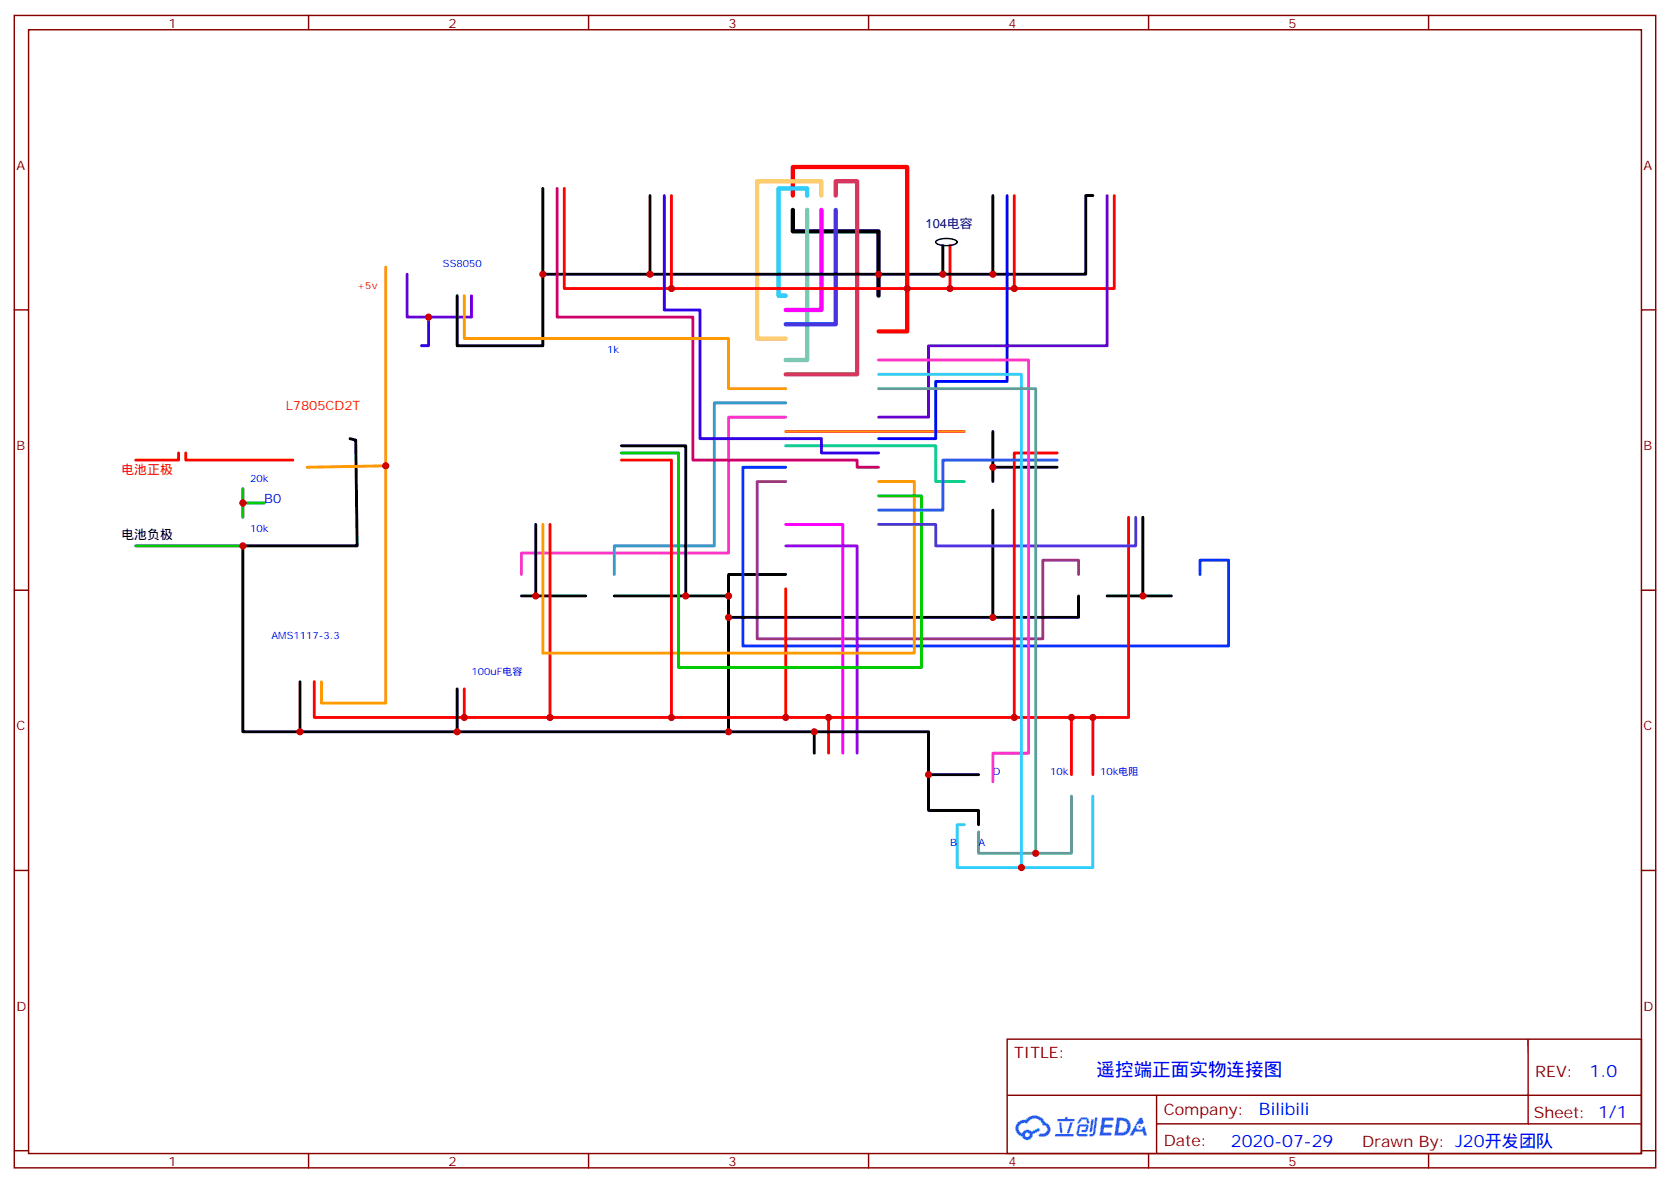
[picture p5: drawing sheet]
<svg xmlns="http://www.w3.org/2000/svg" width="412mm" height="292mm" viewBox="0 0 412 292" stroke-linecap="round" stroke-linejoin="round" font-family="sans-serif">
<g fill="none" stroke="#870000" stroke-width=".35">
<path d="M3.5 3.8h405.4v284.3h-405.4zM7.1 7.3h398.2v277.3h-398.2zM76.2 3.8v3.5M145.3 3.8v3.5M214.5 3.8v3.5M283.6 3.8v3.5M352.8 3.8v3.5M3.5 76.5h3.6M405.3 76.5h3.6M3.5 145.6h3.6M405.3 145.6h3.6M3.5 214.8h3.6"/>
<path d="M405.3 214.8h3.6M248.7 256.4h156.6v28.2h-156.6zM377.3 256.4v20.9M248.7 270.2h156.5M285.6 277.3h119.6M285.6 270.2v14.2M3.5 283.9h3.6M76.2 284.6v3.5M145.3 284.6v3.5M214.5 284.6v3.5M283.6 284.6v3.5M352.8 284.6v3.5"/>
<path d="M405.3 283.9h3.6"/>
</g>
<g fill="#5487ff">
<path d="M272.1 275.7h2.3a.47 .47 0 0 1 .5 .1 .47 .47 0 0 1 .1 .5l-.3 .2h-1.8l-.1 1h1.8a.39 .39 0 0 1 .2 .5 .39 .39 0 0 1-.4 .3h-1.7l-.2 1.1h1.4a.46 .46 0 0 1 .5 .1 .46 .46 0 0 1 .1 .5l-.4 .2h-2.6z"/>
<path d="M281.4 275.8h.7l.4 1.3-.7 .3a.74 .74 0 0 0-1.1 .3 .74 .74 0 0 0 .5 1.1 .74 .74 0 0 0 .9-.7l.5-.3 .7 2.4h-.9l-.2-1h-1.9l-.5 1h-.9z"/>
<path d="M269.5 276.2h.6l-.4 2.9a.31 .31 0 0 1-.3 .3 .31 .31 0 0 1-.3-.3z"/>
<path d="M270.4 275.7h.6l-.5 4a.89 .89 0 0 1-.7 .7 .89 .89 0 0 1-.9-.3l.2-.3h.6l.2-.2z"/>
<path d="M266.8 275.9l.6-.2 1.2 .1 .5 1.3-.6 .1-.4-.9-1 .1a.95 .95 0 0 1-1 .8l-.1-.2z"/>
<path d="M266.4 277.6l.5-.2h1.3a.89 .89 0 0 1 .4 1.5l-.3 .4-1 .1a.29 .29 0 0 1-.3-.4 .29 .29 0 0 1 .3-.2h.7l.2-.8h-1.4l-.4 1.8h1.9a.29 .29 0 0 1 .3 .3 .29 .29 0 0 1-.3 .3h-2l-.4-.3-.1-.5 .3-1.6z"/>
<path d="M260.5 279.8h4.4a.3 .3 0 0 1 .3 .3 .3 .3 0 0 1-.3 .3h-4.3z"/>
<path d="M264.3 276.9h.6l-.5 1.6a1.02 1.02 0 0 1-.7 1.2l-.2-.3z"/>
<path d="M261.5 276.9h.6l.3 2.4-.3 .3-.3-.2z"/>
<path d="M261.1 276.1h1.9l.2-.5h.5l-.1 .5h1.5a.29 .29 0 0 1 .3 .3 .29 .29 0 0 1-.3 .3h-3.9z"/>
<path d="M275.8 275.7l-.6 4.5h1.4a2.27 2.27 0 0 0 2.7-2.3 2.27 2.27 0 0 0-2.7-2.2zM276.6 276.5a1.5 1.5 0 0 1 1.8 1.6 1.5 1.5 0 0 1-1.9 1.3h-.3z"/>
<path d="M251.4 276.9a2.09 2.09 0 0 0 1 3.5 1.37 1.37 0 0 0 1.5 .9 1.37 1.37 0 0 0 1.1-1.4l2-1-.5-.7-1.8 1a1.4 1.4 0 0 0-2.3 .4 1.32 1.32 0 0 1-.6-1.9 1.32 1.32 0 0 1 1.9-.4 2.02 2.02 0 0 1 2-1.3 2.02 2.02 0 0 1 1.8 1.6 1.09 1.09 0 0 1 1.1 1.4 1.09 1.09 0 0 1-1.6 .7 .41 .41 0 0 0-.5 .3 .41 .41 0 0 0 .4 .5 1.89 1.89 0 0 0 2.4-1.2 1.89 1.89 0 0 0-1.2-2.4 2.84 2.84 0 0 0-4.8-.6l-1.2 .1zM253.2 280a.52 .52 0 0 1 1 0 .52 .52 0 0 1-1 0z"/>
<circle cx="281.4" cy="278" r=".28"/>
</g>
<g fill="none" stroke="#f00" stroke-width=".71">
<path d="M139.3 46.5v24.7h95.3v-10.6M165.8 48.3v22.9M250.5 48.3v22.9M275.2 48.3v22.9h-40.6M44.1 111.8v1.7h-10.6M45.9 111.8v1.7h26.4M153.5 113.5h12.3v63.5M261.1 111.8h-10.6v65.2M135.8 129.4v47.6h58.2M278.7 127.6v49.4h-74.1M194 145.3v31.7h10.6v8.8M77.6 168.2v8.8h58.2"/>
<path d="M114.7 170v7M264.6 177v14.1M269.9 177v14.1"/>
</g>
<g fill="none" stroke="#000" stroke-width=".71">
<path d="M134.1 46.5v21.2h98.7v-7.1M160.5 48.3v19.4M245.2 48.3v19.4M269.9 48.3h-1.8v19.4h-35.3M134.1 67.7v17.6h-21.2v-12.3M86.4 108.2l1.4 .4 .4 26.1h-28.2v45.9h14.1M153.5 110h15.8v37M245.2 115.3h15.9M245.2 106.5v12.3M132.3 129.4v17.6M245.2 125.9v26.4M282.2 127.6v19.4"/>
<path d="M128.8 147h15.8M179.9 147v5.3h86.4v-5.3M179.9 152.3v28.3h21.2v5.2M194 141.7h-14.1v5.3h-28.2M273.4 147h15.9M74.1 168.2v12.4h105.8M112.9 170v10.6M201.1 180.6h28.2v19.4h12.4v3.5M229.3 191.1h12.4"/>
</g>
<path d="M231.2 59.5a5.3 5.3 0 0 1 5.1 0l.1 .2a2.71 2.71 0 0 1-2.7 .9l-1.3-.1a1.02 1.02 0 0 1-1.2-1z" fill="none" stroke="#000" stroke-width=".35"/>
<path d="M195.8 51.8v5.3h21.2v15.9" fill="none" stroke="#000" stroke-width="1.1"/>
<path d="M195.8 48.3v-7.1h28.2v40.6h-7" fill="none" stroke="#f00" stroke-width="1.1"/>
<path d="M199.3 51.8v37h-5.3" fill="none" stroke="#6c9" stroke-width="1.1"/>
<path d="M202.8 51.8v24.7h-8.8" fill="none" stroke="#f0f" stroke-width="1.1"/>
<path d="M206.4 51.8v28.2h-12.4" fill="none" stroke="#33f" stroke-width="1.1"/>
<path d="M202.8 48.3v-3.6h-15.8v38.8h7" fill="none" stroke="#fc6" stroke-width="1.1"/>
<path d="M199.3 48.3v-1.8h-7v26.5h1.7" fill="none" stroke="#0cf" stroke-width="1.1"/>
<path d="M206.4 48.3v-3.6h5.3v47.7h-17.7" fill="none" stroke="#c36" stroke-width="1.1"/>
<path d="M217 88.8h37v97h-8.8v7.1M194 102.9h-14.1v33.6h-51.1v5.2" fill="none" stroke="#f3c" stroke-width=".71"/>
<path d="M194 99.4h-17.6v35.3h-24.7v7" fill="none" stroke="#39c" stroke-width=".71"/>
<path d="M194 118.8h-7v38.8h70.5v-19.4h8.8v3.5" fill="none" stroke="#939" stroke-width=".71"/>
<path d="M194 115.3h-10.6v44.1h120v-21.2h-7.1v3.5" fill="none" stroke="#03f" stroke-width=".71"/>
<path d="M194 106.5h44.1" fill="none" stroke="#f60" stroke-width=".71"/>
<path d="M194 110h37.1v8.8h7" fill="none" stroke="#0c9" stroke-width=".71"/>
<path d="M194 129.4h14.1v56.4" fill="none" stroke="#f0f" stroke-width=".71"/>
<path d="M194 134.7h17.7v51.1" fill="none" stroke="#90f" stroke-width=".71"/>
<path d="M95.2 65.9v107.6h-15.8v-5.3M114.7 73v10.5h65.2v12.4h14.1M95.2 114.9l-19.4 .4M217 118.8h8.8v42.3h-91.7v-31.7" fill="none" stroke="#f90" stroke-width=".71"/>
<path d="M153.5 111.8h14.1v52.9h59.9v-42.4h-10.5" fill="none" stroke="#0c0" stroke-width=".71"/>
<path d="M280.5 127.6v7.1h-49.4v-5.3h-14.1" fill="none" stroke="#63c" stroke-width=".71"/>
<path d="M261.1 113.5h-28.3v12.4h-15.8" fill="none" stroke="#06f" stroke-width=".71"/>
<path d="M137.6 46.5v31.7h33.5v35.3h40.6v1.8h5.3" fill="none" stroke="#c06" stroke-width=".71"/>
<path d="M164 48.3v28.2h8.9v31.7h29.9v3.6h14.2" fill="none" stroke="#30f" stroke-width=".71"/>
<path d="M248.7 48.3v45.8h-17.6v14.1h-14.1" fill="none" stroke="#00f" stroke-width=".71"/>
<path d="M273.4 48.3v37h-44.1v17.6h-12.3" fill="none" stroke="#60c" stroke-width=".71"/>
<path d="M217 92.4h35.2v121.7M269.9 196.4v17.7h-33.5v-10.6h1.7" fill="none" stroke="#3cf" stroke-width=".71"/>
<path d="M217 95.9h38.8v114.6M264.6 196.4v14.1h-22.9v-5.3" fill="none" stroke="#699" stroke-width=".71"/>
<path d="M100.5 67.7v10.5h15.9v-5.2" fill="none" stroke="#60f" stroke-width=".71"/>
<path d="M33.5 134.7h26.5M60 120.6v7M60 124.1h5.3" fill="none" stroke="#008700" stroke-width=".71"/>
<path d="M105.8 78.2v7.1h-1.7" fill="none" stroke="#30c" stroke-width=".71"/>
<g fill="#c00">
<circle cx="105.8" cy="78.2" r=".88"/>
<circle cx="95.3" cy="114.9" r=".88"/>
<circle cx="60" cy="134.7" r=".88"/>
<circle cx="112.9" cy="180.6" r=".88"/>
<circle cx="134.1" cy="67.7" r=".88"/>
<circle cx="179.9" cy="180.6" r=".88"/>
<circle cx="264.6" cy="177" r=".88"/>
<circle cx="269.9" cy="177" r=".88"/>
<circle cx="250.5" cy="71.2" r=".88"/>
<circle cx="165.8" cy="71.2" r=".88"/>
<circle cx="234.6" cy="71.2" r=".88"/>
<circle cx="232.8" cy="67.7" r=".88"/>
<circle cx="250.5" cy="177" r=".88"/>
<circle cx="204.6" cy="177" r=".88"/>
<circle cx="165.8" cy="177" r=".88"/>
<circle cx="194" cy="177" r=".88"/>
<circle cx="245.2" cy="152.3" r=".88"/>
<circle cx="217" cy="67.7" r=".88"/>
<circle cx="224" cy="71.2" r=".88"/>
<circle cx="179.9" cy="147" r=".88"/>
<circle cx="179.9" cy="152.3" r=".88"/>
<circle cx="132.3" cy="147" r=".88"/>
<circle cx="169.3" cy="147" r=".88"/>
<circle cx="282.2" cy="147" r=".88"/>
<circle cx="245.2" cy="115.3" r=".88"/>
<circle cx="160.5" cy="67.7" r=".88"/>
<circle cx="245.2" cy="67.7" r=".88"/>
<circle cx="201.1" cy="180.6" r=".88"/>
<circle cx="229.3" cy="191.1" r=".88"/>
<circle cx="252.2" cy="214.1" r=".88"/>
<circle cx="135.8" cy="177" r=".88"/>
<circle cx="114.7" cy="177" r=".88"/>
<circle cx="255.8" cy="210.5" r=".88"/>
<circle cx="74.1" cy="180.6" r=".88"/>
<circle cx="60" cy="124.1" r=".88"/>
</g>
<text font-size="4.6" fill="#00f" x="270.8" y="265.4">遥控端正面实物连接图</text>
<g font-size="4.2" fill="#00f">
<text x="392.5" y="265.7">1.0</text>
<text x="310.9" y="275.2">Bilibili</text>
<text x="304" y="283">2020-07-29</text>
</g>
<g font-size="3.9" fill="#800">
<text x="250.5" y="261">TITLE:</text>
<text x="379.1" y="265.7">REV:</text>
<text x="287.4" y="275.2">Company:</text>
<text x="378.7" y="275.8">Sheet: 1/1</text>
<text x="287.4" y="282.9">Date:</text>
<text x="336.4" y="282.9">Drawn By: J20开发团队</text>
</g>
<g font-size="3.2" fill="#800">
<text x="41.6" y="6.8">1</text>
<text x="110.8" y="6.8">2</text>
<text x="179.9" y="6.8">3</text>
<text x="249.1" y="6.8">4</text>
<text x="318.2" y="6.8">5</text>
<text x="4.1" y="41.9">A</text>
<text x="405.9" y="41.9">A</text>
<text x="4.1" y="111.1">B</text>
<text x="405.9" y="111.1">B</text>
<text x="4.1" y="180.2">C</text>
<text x="405.9" y="180.2">C</text>
<text x="4.1" y="249.3">D</text>
<text x="405.9" y="249.3">D</text>
<text x="41.6" y="287.6">1</text>
<text x="110.8" y="287.6">2</text>
<text x="179.9" y="287.6">3</text>
<text x="249.1" y="287.6">4</text>
<text x="318.2" y="287.6">5</text>
</g>
<text font-size="3.2" fill="#000080" x="228.6" y="56.4">104电容</text>
<g font-size="3.2" fill="#f00">
<text x="70.6" y="101.2">L7805CD2T</text>
<text x="30" y="117.1">电池正极</text>
</g>
<text font-size="3.2" fill="#00f" x="65.3" y="124.1">B0</text>
<text font-size="3.2" x="30" y="132.9">电池负极</text>
<g font-size="2.5" fill="#00f">
<text x="109.4" y="65.9">SS8050</text>
<text x="149.9" y="87.1">1k</text>
<text x="61.7" y="118.8">20k</text>
<text x="61.7" y="131.2">10k</text>
<text x="67" y="157.6">AMS1117-3.3</text>
<text x="116.4" y="166.4">100uF电容</text>
<text x="245.2" y="191.1">D</text>
<text x="259.3" y="191.1">10k</text>
<text x="271.6" y="191.1">10k电阻</text>
<text x="234.6" y="208.8">B</text>
<text x="241.7" y="208.8">A</text>
</g>
<text font-size="2.5" fill="#f00" x="88.2" y="71.2">+5v</text>
</svg>
